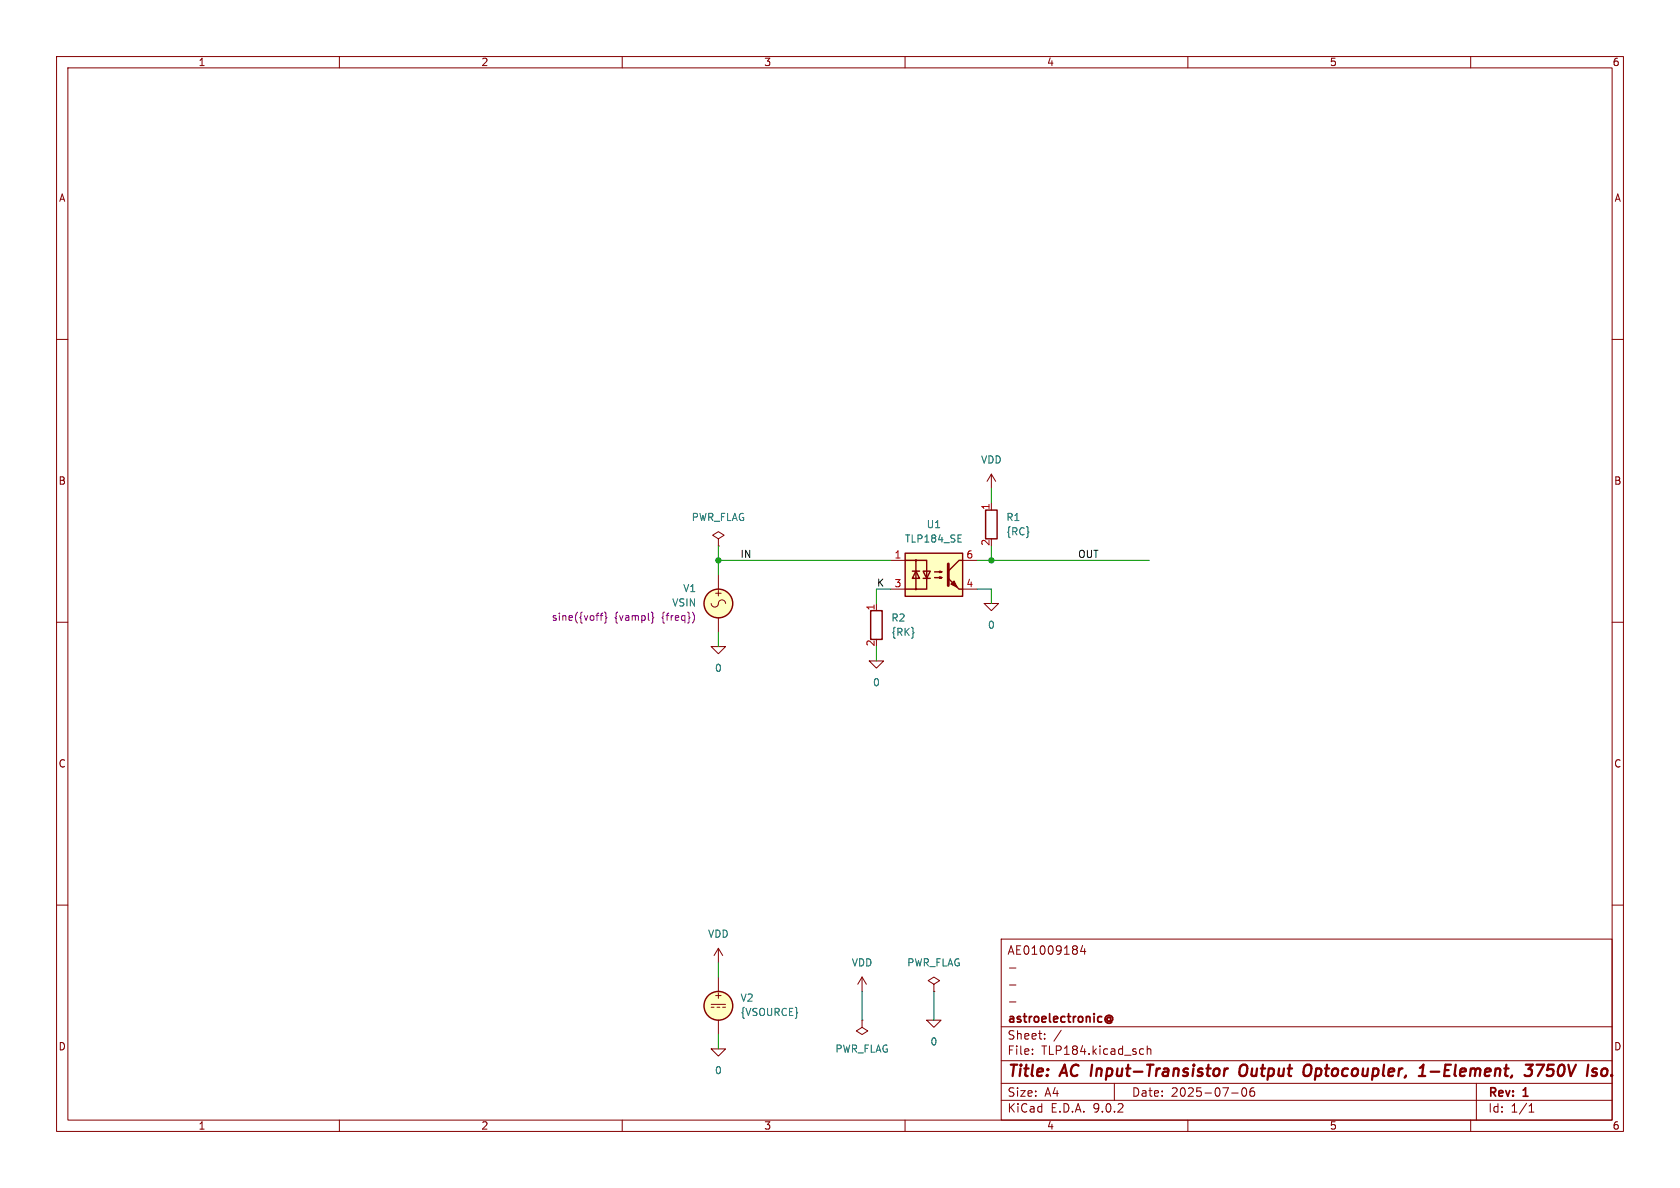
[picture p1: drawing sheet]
(kicad_sch
 (version 20250114)
 (generator "eeschema")
 (generator_version "9.0")
 (paper "A4")
 (title_block
  (title "AC Input-Transistor Output Optocoupler, 1-Element, 3750V Iso.")
  (date "2025-07-06")
  (rev "1")
  (company "astroelectronic@")
  (comment 1 "-")
  (comment 2 "-")
  (comment 3 "-")
  (comment 4 "AE01009184"))
 (lib_symbols
  (symbol "TLP182:0"
   (power)
   (pin_names
    (offset 0)) (exclude_from_sim no) (in_bom yes) (on_board yes)
   (property "Reference" "#GND" (at 0 -2.54 0) (effects (font (size 1.27 1.27)) (hide yes)))
   (property "Value" "0" (at 0 -1.778 0) (effects (font (size 1.27 1.27))))
   (property "Footprint" "" (at 0 0 0) (effects (font (size 1.27 1.27)) (hide yes)))
   (property "Datasheet" "~" (at 0 0 0) (effects (font (size 1.27 1.27)) (hide yes)))
   (property "Description" "0V reference potential for simulation" (at 0 0 0) (effects (font (size 1.27 1.27)) (hide yes)))
   (symbol "0_0_1"
    (polyline (pts (xy -1.27 0) (xy 0 -1.27) (xy 1.27 0) (xy -1.27 0)) (stroke (width 0) (type default)) (fill (type none))))
   (symbol "0_1_1"
    (pin power_in line (at 0 0 0) (length 0) (hide yes) (name "0" (effects (font (size 1.016 1.016)))) (number "1" (effects (font (size 1.016 1.016))))))
   (embedded_fonts no))
  (symbol "TLP182:PWR_FLAG"
   (power)
   (pin_numbers (hide yes))
   (pin_names
    (offset 0) (hide yes)) (exclude_from_sim no) (in_bom yes) (on_board yes)
   (property "Reference" "#FLG" (at 0 1.905 0) (effects (font (size 1.27 1.27)) (hide yes)))
   (property "Value" "PWR_FLAG" (at 0 3.81 0) (effects (font (size 1.27 1.27))))
   (property "Footprint" "" (at 0 0 0) (effects (font (size 1.27 1.27)) (hide yes)))
   (property "Datasheet" "~" (at 0 0 0) (effects (font (size 1.27 1.27)) (hide yes)))
   (property "Description" "Special symbol for telling ERC where power comes from" (at 0 0 0) (effects (font (size 1.27 1.27)) (hide yes)))
   (symbol "PWR_FLAG_0_0"
    (pin power_out line (at 0 0 90) (length 0) (name "pwr" (effects (font (size 1.27 1.27)))) (number "1" (effects (font (size 1.27 1.27))))))
   (symbol "PWR_FLAG_0_1"
    (polyline (pts (xy 0 0) (xy 0 1.27) (xy -1.016 1.905) (xy 0 2.54) (xy 1.016 1.905) (xy 0 1.27)) (stroke (width 0) (type default)) (fill (type none))))
   (embedded_fonts no))
  (symbol "TLP182:R"
   (pin_names
    (offset 0) (hide yes)) (exclude_from_sim no) (in_bom yes) (on_board yes)
   (property "Reference" "R" (at 2.032 0 90) (effects (font (size 1.27 1.27))))
   (property "Value" "R" (at 0 0 90) (effects (font (size 1.27 1.27))))
   (property "Footprint" "" (at -1.778 0 90) (effects (font (size 1.27 1.27)) (hide yes)))
   (property "Datasheet" "~" (at 0 0 0) (effects (font (size 1.27 1.27)) (hide yes)))
   (property "Description" "Resistor" (at 0 0 0) (effects (font (size 1.27 1.27)) (hide yes)))
   (symbol "R_0_1"
    (rectangle (start -1.016 -2.54) (end 1.016 2.54) (stroke (width 0.254) (type default)) (fill (type none))))
   (symbol "R_1_1"
    (pin passive line (at 0 3.81 270) (length 1.27) (name "~" (effects (font (size 1.27 1.27)))) (number "1" (effects (font (size 1.27 1.27)))))
    (pin passive line (at 0 -3.81 90) (length 1.27) (name "~" (effects (font (size 1.27 1.27)))) (number "2" (effects (font (size 1.27 1.27))))))
   (embedded_fonts no))
  (symbol "TLP182:VDC"
   (pin_numbers (hide yes))
   (pin_names
    (offset 0.0254)) (exclude_from_sim no) (in_bom yes) (on_board yes)
   (property "Reference" "V" (at 2.54 2.54 0) (effects (font (size 1.27 1.27)) (justify left)))
   (property "Value" "1" (at 2.54 0 0) (effects (font (size 1.27 1.27)) (justify left)))
   (property "Footprint" "" (at 0 0 0) (effects (font (size 1.27 1.27)) (hide yes)))
   (property "Datasheet" "~" (at 0 0 0) (effects (font (size 1.27 1.27)) (hide yes)))
   (property "Description" "Voltage source, DC" (at 0 0 0) (effects (font (size 1.27 1.27)) (hide yes)))
   (property "Sim.Pins" "1=+ 2=-" (at 0 0 0) (effects (font (size 1.27 1.27)) (hide yes)))
   (property "Sim.Type" "DC" (at 0 0 0) (effects (font (size 1.27 1.27)) (hide yes)))
   (property "Sim.Device" "V" (at 0 0 0) (effects (font (size 1.27 1.27)) (justify left) (hide yes)))
   (property "Spice_Netlist_Enabled" "Y" (at 0 0 0) (effects (font (size 1.27 1.27)) (justify left) (hide yes)))
   (symbol "VDC_0_0"
    (polyline (pts (xy -1.27 0.254) (xy 1.27 0.254)) (stroke (width 0) (type default)) (fill (type none)))
    (polyline (pts (xy -0.762 -0.254) (xy -1.27 -0.254)) (stroke (width 0) (type default)) (fill (type none)))
    (polyline (pts (xy 0.254 -0.254) (xy -0.254 -0.254)) (stroke (width 0) (type default)) (fill (type none)))
    (polyline (pts (xy 1.27 -0.254) (xy 0.762 -0.254)) (stroke (width 0) (type default)) (fill (type none)))
    (text "+" (at 0 1.905 0) (effects (font (size 1.27 1.27)))))
   (symbol "VDC_0_1"
    (circle (center 0 0) (radius 2.54) (stroke (width 0.254) (type default)) (fill (type background))))
   (symbol "VDC_1_1"
    (pin passive line (at 0 5.08 270) (length 2.54) (name "~" (effects (font (size 1.27 1.27)))) (number "1" (effects (font (size 1.27 1.27)))))
    (pin passive line (at 0 -5.08 90) (length 2.54) (name "~" (effects (font (size 1.27 1.27)))) (number "2" (effects (font (size 1.27 1.27))))))
   (embedded_fonts no))
  (symbol "TLP182:VDD"
   (power)
   (pin_names
    (offset 0)) (exclude_from_sim no) (in_bom yes) (on_board yes)
   (property "Reference" "#PWR" (at 0 -3.81 0) (effects (font (size 1.27 1.27)) (hide yes)))
   (property "Value" "VDD" (at 0 3.81 0) (effects (font (size 1.27 1.27))))
   (property "Footprint" "" (at 0 0 0) (effects (font (size 1.27 1.27)) (hide yes)))
   (property "Datasheet" "" (at 0 0 0) (effects (font (size 1.27 1.27)) (hide yes)))
   (property "Description" "Power symbol creates a global label with name \"VDD\"" (at 0 0 0) (effects (font (size 1.27 1.27)) (hide yes)))
   (symbol "VDD_0_1"
    (polyline (pts (xy -0.762 1.27) (xy 0 2.54)) (stroke (width 0) (type default)) (fill (type none)))
    (polyline (pts (xy 0 2.54) (xy 0.762 1.27)) (stroke (width 0) (type default)) (fill (type none)))
    (polyline (pts (xy 0 0) (xy 0 2.54)) (stroke (width 0) (type default)) (fill (type none))))
   (symbol "VDD_1_1"
    (pin power_in line (at 0 0 90) (length 0) (hide yes) (name "VDD" (effects (font (size 1.27 1.27)))) (number "1" (effects (font (size 1.27 1.27))))))
   (embedded_fonts no))
  (symbol "TLP182:VSIN"
   (pin_numbers (hide yes))
   (pin_names
    (offset 0.0254)) (exclude_from_sim no) (in_bom yes) (on_board yes)
   (property "Reference" "V" (at 2.54 2.54 0) (effects (font (size 1.27 1.27)) (justify left)))
   (property "Value" "VSIN" (at 2.54 0 0) (effects (font (size 1.27 1.27)) (justify left)))
   (property "Footprint" "" (at 0 0 0) (effects (font (size 1.27 1.27)) (hide yes)))
   (property "Datasheet" "https://ngspice.sourceforge.io/docs/ngspice-html-manual/manual.xhtml#sec_Independent_Sources_for" (at 0 0 0) (effects (font (size 1.27 1.27)) (hide yes)))
   (property "Description" "Voltage source, sinusoidal" (at 0 0 0) (effects (font (size 1.27 1.27)) (hide yes)))
   (property "Sim.Pins" "1=+ 2=-" (at 0 0 0) (effects (font (size 1.27 1.27)) (hide yes)))
   (property "Sim.Params" "dc=0 ampl=1 f=1k ac=1" (at 2.54 -2.54 0) (effects (font (size 1.27 1.27)) (justify left)))
   (property "Sim.Type" "SIN" (at 0 0 0) (effects (font (size 1.27 1.27)) (hide yes)))
   (property "Sim.Device" "V" (at 0 0 0) (effects (font (size 1.27 1.27)) (justify left) (hide yes)))
   (symbol "VSIN_0_0"
    (arc (start -1.27 0) (mid -0.635 0.6323) (end 0 0) (stroke (width 0) (type default)) (fill (type none)))
    (arc (start 1.27 0) (mid 0.635 -0.6323) (end 0 0) (stroke (width 0) (type default)) (fill (type none)))
    (text "+" (at 0 1.905 0) (effects (font (size 1.27 1.27)))))
   (symbol "VSIN_0_1"
    (circle (center 0 0) (radius 2.54) (stroke (width 0.254) (type default)) (fill (type background))))
   (symbol "VSIN_1_1"
    (pin passive line (at 0 5.08 270) (length 2.54) (name "~" (effects (font (size 1.27 1.27)))) (number "1" (effects (font (size 1.27 1.27)))))
    (pin passive line (at 0 -5.08 90) (length 2.54) (name "~" (effects (font (size 1.27 1.27)))) (number "2" (effects (font (size 1.27 1.27))))))
   (embedded_fonts no))
  (symbol "TLP184:TLP184" (exclude_from_sim no) (in_bom yes) (on_board yes)
   (property "Reference" "U" (at -5.08 5.08 0) (effects (font (size 1.27 1.27)) (justify left)))
   (property "Value" "TLP184" (at -5.08 -5.08 0) (effects (font (size 1.27 1.27)) (justify left)))
   (property "Footprint" "" (at 0 -7.62 0) (effects (font (size 1.27 1.27)) (hide yes)))
   (property "Datasheet" "~" (at 1.27 0 0) (effects (font (size 1.27 1.27)) (justify left) (hide yes)))
   (property "Description" "" (at 0 0 0) (effects (font (size 1.27 1.27)) (hide yes)))
   (symbol "TLP184_0_1"
    (rectangle (start -5.08 3.81) (end 5.08 -3.81) (stroke (width 0.254) (type default)) (fill (type background)))
    (polyline (pts (xy -5.08 2.54) (xy -3.175 2.54) (xy -3.175 -2.54) (xy -5.08 -2.54)) (stroke (width 0.254) (type default)) (fill (type none)))
    (polyline (pts (xy -3.81 0.635) (xy -2.54 0.635)) (stroke (width 0.254) (type default)) (fill (type none)))
    (circle (center -3.175 2.54) (radius 0.127) (stroke (width 0) (type default)) (fill (type none)))
    (polyline (pts (xy -3.175 0.635) (xy -3.81 -0.635) (xy -2.54 -0.635) (xy -3.175 0.635)) (stroke (width 0.254) (type default)) (fill (type none)))
    (circle (center -3.175 -2.54) (radius 0.127) (stroke (width 0) (type default)) (fill (type none)))
    (polyline (pts (xy -3.175 -2.54) (xy -1.27 -2.54) (xy -1.27 2.54) (xy -3.175 2.54)) (stroke (width 0.254) (type default)) (fill (type none)))
    (polyline (pts (xy -1.905 -0.635) (xy -0.635 -0.635)) (stroke (width 0.254) (type default)) (fill (type none)))
    (polyline (pts (xy -1.27 -0.635) (xy -1.905 0.635) (xy -0.635 0.635) (xy -1.27 -0.635)) (stroke (width 0.254) (type default)) (fill (type none)))
    (polyline (pts (xy 0.127 0.508) (xy 1.397 0.508) (xy 1.016 0.381) (xy 1.016 0.635) (xy 1.397 0.508)) (stroke (width 0.254) (type default)) (fill (type none)))
    (polyline (pts (xy 0.127 -0.508) (xy 1.397 -0.508) (xy 1.016 -0.635) (xy 1.016 -0.381) (xy 1.397 -0.508)) (stroke (width 0.254) (type default)) (fill (type none)))
    (polyline (pts (xy 2.54 1.905) (xy 2.54 -1.905) (xy 2.54 -1.905)) (stroke (width 0.508) (type default)) (fill (type none)))
    (polyline (pts (xy 3.048 -1.651) (xy 3.556 -1.143) (xy 4.064 -2.159) (xy 3.048 -1.651) (xy 3.048 -1.651)) (stroke (width 0.254) (type default)) (fill (type outline)))
    (polyline (pts (xy 5.08 2.54) (xy 4.445 2.54) (xy 2.54 0.635)) (stroke (width 0.254) (type default)) (fill (type none)))
    (polyline (pts (xy 5.08 -2.54) (xy 4.445 -2.54) (xy 2.54 -0.635)) (stroke (width 0.254) (type default)) (fill (type none))))
   (symbol "TLP184_1_1"
    (pin passive line (at -7.62 2.54 0) (length 2.54) (name "~" (effects (font (size 1.27 1.27)))) (number "1" (effects (font (size 1.27 1.27)))))
    (pin passive line (at -7.62 -2.54 0) (length 2.54) (name "~" (effects (font (size 1.27 1.27)))) (number "3" (effects (font (size 1.27 1.27)))))
    (pin passive line (at 7.62 2.54 180) (length 2.54) (name "~" (effects (font (size 1.27 1.27)))) (number "6" (effects (font (size 1.27 1.27)))))
    (pin passive line (at 7.62 -2.54 180) (length 2.54) (name "~" (effects (font (size 1.27 1.27)))) (number "4" (effects (font (size 1.27 1.27))))))
   (embedded_fonts no)))
 (junction
  (at 175.26 99.06)
  (diameter 0)
  (color 0 0 0 0))
 (junction
  (at 127 99.06)
  (diameter 0)
  (color 0 0 0 0))
 (wire
  (pts (xy 152.4 175.26) (xy 152.4 180.34))
  (stroke (width 0) (type default)))
 (wire
  (pts (xy 154.94 104.14) (xy 154.94 106.68))
  (stroke (width 0) (type default)))
 (wire
  (pts (xy 157.48 104.14) (xy 154.94 104.14))
  (stroke (width 0) (type default)))
 (wire
  (pts (xy 127 170.18) (xy 127 172.72))
  (stroke (width 0) (type default)))
 (wire
  (pts (xy 127 182.88) (xy 127 185.42))
  (stroke (width 0) (type default)))
 (wire
  (pts (xy 172.72 104.14) (xy 175.26 104.14))
  (stroke (width 0) (type default)))
 (wire
  (pts (xy 127 114.3) (xy 127 111.76))
  (stroke (width 0) (type default)))
 (wire
  (pts (xy 175.26 86.36) (xy 175.26 88.9))
  (stroke (width 0) (type default)))
 (wire
  (pts (xy 175.26 104.14) (xy 175.26 106.68))
  (stroke (width 0) (type default)))
 (wire
  (pts (xy 175.26 99.06) (xy 203.2 99.06))
  (stroke (width 0) (type default)))
 (wire
  (pts (xy 154.94 114.3) (xy 154.94 116.84))
  (stroke (width 0) (type default)))
 (wire
  (pts (xy 165.1 175.26) (xy 165.1 180.34))
  (stroke (width 0) (type default)))
 (wire
  (pts (xy 127 99.06) (xy 157.48 99.06))
  (stroke (width 0) (type default)))
 (wire
  (pts (xy 175.26 96.52) (xy 175.26 99.06))
  (stroke (width 0) (type default)))
 (wire
  (pts (xy 127 99.06) (xy 127 101.6))
  (stroke (width 0) (type default)))
 (wire
  (pts (xy 172.72 99.06) (xy 175.26 99.06))
  (stroke (width 0) (type default)))
 (wire
  (pts (xy 127 96.52) (xy 127 99.06))
  (stroke (width 0) (type default)))
 (label "K"
  (at 154.94 104.14 0)
  (effects (font (size 1.27 1.27)) (justify left bottom)))
 (label "OUT"
  (at 190.5 99.06 0)
  (effects (font (size 1.27 1.27)) (justify left bottom)))
 (label "IN"
  (at 130.81 99.06 0)
  (effects (font (size 1.27 1.27)) (justify left bottom)))
 (symbol
  (lib_id "TLP182:VDD")
  (at 152.4 175.26 0)
  (unit 1)
  (exclude_from_sim no)
  (in_bom yes)
  (on_board yes)
  (dnp no)
  (fields_autoplaced yes)
  (property "Reference" "#PWR03" (at 152.4 179.07 0) (effects (font (size 1.27 1.27)) (hide yes)))
  (property "Value" "VDD" (at 152.4 170.18 0) (effects (font (size 1.27 1.27))))
  (property "Footprint" "" (at 152.4 175.26 0) (effects (font (size 1.27 1.27)) (hide yes)))
  (property "Datasheet" "" (at 152.4 175.26 0) (effects (font (size 1.27 1.27)) (hide yes)))
  (property "Description" "Power symbol creates a global label with name \"VDD\"" (at 152.4 175.26 0) (effects (font (size 1.27 1.27)) (hide yes)))
  (pin "1"))
 (symbol
  (lib_id "TLP182:VDD")
  (at 175.26 86.36 0)
  (unit 1)
  (exclude_from_sim no)
  (in_bom yes)
  (on_board yes)
  (dnp no)
  (fields_autoplaced yes)
  (property "Reference" "#PWR01" (at 175.26 90.17 0) (effects (font (size 1.27 1.27)) (hide yes)))
  (property "Value" "VDD" (at 175.26 81.28 0) (effects (font (size 1.27 1.27))))
  (property "Footprint" "" (at 175.26 86.36 0) (effects (font (size 1.27 1.27)) (hide yes)))
  (property "Datasheet" "" (at 175.26 86.36 0) (effects (font (size 1.27 1.27)) (hide yes)))
  (property "Description" "Power symbol creates a global label with name \"VDD\"" (at 175.26 86.36 0) (effects (font (size 1.27 1.27)) (hide yes)))
  (pin "1"))
 (symbol
  (lib_id "TLP182:0")
  (at 175.26 106.68 0)
  (unit 1)
  (exclude_from_sim no)
  (in_bom yes)
  (on_board yes)
  (dnp no)
  (fields_autoplaced yes)
  (property "Reference" "#GND01" (at 175.26 109.22 0) (effects (font (size 1.27 1.27)) (hide yes)))
  (property "Value" "0" (at 175.26 110.49 0) (effects (font (size 1.27 1.27))))
  (property "Footprint" "" (at 175.26 106.68 0) (effects (font (size 1.27 1.27)) (hide yes)))
  (property "Datasheet" "~" (at 175.26 106.68 0) (effects (font (size 1.27 1.27)) (hide yes)))
  (property "Description" "0V reference potential for simulation" (at 175.26 106.68 0) (effects (font (size 1.27 1.27)) (hide yes)))
  (pin "1"))
 (symbol
  (lib_id "TLP182:PWR_FLAG")
  (at 127 96.52 0)
  (unit 1)
  (exclude_from_sim no)
  (in_bom yes)
  (on_board yes)
  (dnp no)
  (fields_autoplaced yes)
  (property "Reference" "#FLG03" (at 127 94.615 0) (effects (font (size 1.27 1.27)) (hide yes)))
  (property "Value" "PWR_FLAG" (at 127 91.44 0) (effects (font (size 1.27 1.27))))
  (property "Footprint" "" (at 127 96.52 0) (effects (font (size 1.27 1.27)) (hide yes)))
  (property "Datasheet" "~" (at 127 96.52 0) (effects (font (size 1.27 1.27)) (hide yes)))
  (property "Description" "Special symbol for telling ERC where power comes from" (at 127 96.52 0) (effects (font (size 1.27 1.27)) (hide yes)))
  (pin "1"))
 (symbol
  (lib_id "TLP182:VDC")
  (at 127 177.8 0)
  (unit 1)
  (exclude_from_sim no)
  (in_bom yes)
  (on_board yes)
  (dnp no)
  (fields_autoplaced yes)
  (property "Reference" "V2" (at 130.81 176.4001 0) (effects (font (size 1.27 1.27)) (justify left)))
  (property "Value" "{VSOURCE}" (at 130.81 178.9401 0) (effects (font (size 1.27 1.27)) (justify left)))
  (property "Footprint" "" (at 127 177.8 0) (effects (font (size 1.27 1.27)) (hide yes)))
  (property "Datasheet" "~" (at 127 177.8 0) (effects (font (size 1.27 1.27)) (hide yes)))
  (property "Description" "Voltage source, DC" (at 127 177.8 0) (effects (font (size 1.27 1.27)) (hide yes)))
  (property "Sim.Pins" "1=+ 2=-" (at 127 177.8 0) (effects (font (size 1.27 1.27)) (hide yes)))
  (property "Sim.Type" "DC" (at 127 177.8 0) (effects (font (size 1.27 1.27)) (hide yes)))
  (property "Sim.Device" "V" (at 127 177.8 0) (effects (font (size 1.27 1.27)) (justify left) (hide yes)))
  (pin "2")
  (pin "1"))
 (symbol
  (lib_id "TLP182:PWR_FLAG")
  (at 152.4 180.34 180)
  (unit 1)
  (exclude_from_sim no)
  (in_bom yes)
  (on_board yes)
  (dnp no)
  (fields_autoplaced yes)
  (property "Reference" "#FLG01" (at 152.4 182.245 0) (effects (font (size 1.27 1.27)) (hide yes)))
  (property "Value" "PWR_FLAG" (at 152.4 185.42 0) (effects (font (size 1.27 1.27))))
  (property "Footprint" "" (at 152.4 180.34 0) (effects (font (size 1.27 1.27)) (hide yes)))
  (property "Datasheet" "~" (at 152.4 180.34 0) (effects (font (size 1.27 1.27)) (hide yes)))
  (property "Description" "Special symbol for telling ERC where power comes from" (at 152.4 180.34 0) (effects (font (size 1.27 1.27)) (hide yes)))
  (pin "1"))
 (symbol
  (lib_id "TLP182:0")
  (at 165.1 180.34 0)
  (unit 1)
  (exclude_from_sim no)
  (in_bom yes)
  (on_board yes)
  (dnp no)
  (fields_autoplaced yes)
  (property "Reference" "#GND03" (at 165.1 182.88 0) (effects (font (size 1.27 1.27)) (hide yes)))
  (property "Value" "0" (at 165.1 184.15 0) (effects (font (size 1.27 1.27))))
  (property "Footprint" "" (at 165.1 180.34 0) (effects (font (size 1.27 1.27)) (hide yes)))
  (property "Datasheet" "~" (at 165.1 180.34 0) (effects (font (size 1.27 1.27)) (hide yes)))
  (property "Description" "0V reference potential for simulation" (at 165.1 180.34 0) (effects (font (size 1.27 1.27)) (hide yes)))
  (pin "1"))
 (symbol
  (lib_id "TLP184:TLP184")
  (at 165.1 101.6 0)
  (unit 1)
  (exclude_from_sim no)
  (in_bom yes)
  (on_board yes)
  (dnp no)
  (fields_autoplaced yes)
  (property "Reference" "U1" (at 165.1 92.71 0) (effects (font (size 1.27 1.27))))
  (property "Value" "TLP184_SE" (at 165.1 95.25 0) (effects (font (size 1.27 1.27))))
  (property "Footprint" "" (at 165.1 109.22 0) (effects (font (size 1.27 1.27)) (hide yes)))
  (property "Datasheet" "~" (at 166.37 101.6 0) (effects (font (size 1.27 1.27)) (justify left) (hide yes)))
  (property "Description" "" (at 165.1 101.6 0) (effects (font (size 1.27 1.27)) (hide yes)))
  (property "Sim.Library" "TLP184_SE.mod" (at 165.1 101.6 0) (effects (font (size 1.27 1.27)) (hide yes)))
  (pin "3")
  (pin "6")
  (pin "1")
  (pin "4"))
 (symbol
  (lib_id "TLP182:VDD")
  (at 127 170.18 0)
  (unit 1)
  (exclude_from_sim no)
  (in_bom yes)
  (on_board yes)
  (dnp no)
  (fields_autoplaced yes)
  (property "Reference" "#PWR02" (at 127 173.99 0) (effects (font (size 1.27 1.27)) (hide yes)))
  (property "Value" "VDD" (at 127 165.1 0) (effects (font (size 1.27 1.27))))
  (property "Footprint" "" (at 127 170.18 0) (effects (font (size 1.27 1.27)) (hide yes)))
  (property "Datasheet" "" (at 127 170.18 0) (effects (font (size 1.27 1.27)) (hide yes)))
  (property "Description" "Power symbol creates a global label with name \"VDD\"" (at 127 170.18 0) (effects (font (size 1.27 1.27)) (hide yes)))
  (pin "1"))
 (symbol
  (lib_id "TLP182:0")
  (at 127 185.42 0)
  (unit 1)
  (exclude_from_sim no)
  (in_bom yes)
  (on_board yes)
  (dnp no)
  (fields_autoplaced yes)
  (property "Reference" "#GND02" (at 127 187.96 0) (effects (font (size 1.27 1.27)) (hide yes)))
  (property "Value" "0" (at 127 189.23 0) (effects (font (size 1.27 1.27))))
  (property "Footprint" "" (at 127 185.42 0) (effects (font (size 1.27 1.27)) (hide yes)))
  (property "Datasheet" "~" (at 127 185.42 0) (effects (font (size 1.27 1.27)) (hide yes)))
  (property "Description" "0V reference potential for simulation" (at 127 185.42 0) (effects (font (size 1.27 1.27)) (hide yes)))
  (pin "1"))
 (symbol
  (lib_id "TLP182:R")
  (at 154.94 110.49 0)
  (unit 1)
  (exclude_from_sim no)
  (in_bom yes)
  (on_board yes)
  (dnp no)
  (fields_autoplaced yes)
  (property "Reference" "R2" (at 157.48 109.2199 0) (effects (font (size 1.27 1.27)) (justify left)))
  (property "Value" "{RK}" (at 157.48 111.7599 0) (effects (font (size 1.27 1.27)) (justify left)))
  (property "Footprint" "" (at 153.162 110.49 90) (effects (font (size 1.27 1.27)) (hide yes)))
  (property "Datasheet" "~" (at 154.94 110.49 0) (effects (font (size 1.27 1.27)) (hide yes)))
  (property "Description" "Resistor" (at 154.94 110.49 0) (effects (font (size 1.27 1.27)) (hide yes)))
  (pin "2")
  (pin "1"))
 (symbol
  (lib_id "TLP182:0")
  (at 154.94 116.84 0)
  (unit 1)
  (exclude_from_sim no)
  (in_bom yes)
  (on_board yes)
  (dnp no)
  (fields_autoplaced yes)
  (property "Reference" "#GND05" (at 154.94 119.38 0) (effects (font (size 1.27 1.27)) (hide yes)))
  (property "Value" "0" (at 154.94 120.65 0) (effects (font (size 1.27 1.27))))
  (property "Footprint" "" (at 154.94 116.84 0) (effects (font (size 1.27 1.27)) (hide yes)))
  (property "Datasheet" "~" (at 154.94 116.84 0) (effects (font (size 1.27 1.27)) (hide yes)))
  (property "Description" "0V reference potential for simulation" (at 154.94 116.84 0) (effects (font (size 1.27 1.27)) (hide yes)))
  (pin "1"))
 (symbol
  (lib_id "TLP182:R")
  (at 175.26 92.71 0)
  (unit 1)
  (exclude_from_sim no)
  (in_bom yes)
  (on_board yes)
  (dnp no)
  (fields_autoplaced yes)
  (property "Reference" "R1" (at 177.8 91.4399 0) (effects (font (size 1.27 1.27)) (justify left)))
  (property "Value" "{RC}" (at 177.8 93.9799 0) (effects (font (size 1.27 1.27)) (justify left)))
  (property "Footprint" "" (at 173.482 92.71 90) (effects (font (size 1.27 1.27)) (hide yes)))
  (property "Datasheet" "~" (at 175.26 92.71 0) (effects (font (size 1.27 1.27)) (hide yes)))
  (property "Description" "Resistor" (at 175.26 92.71 0) (effects (font (size 1.27 1.27)) (hide yes)))
  (pin "2")
  (pin "1"))
 (symbol
  (lib_id "TLP182:PWR_FLAG")
  (at 165.1 175.26 0)
  (unit 1)
  (exclude_from_sim no)
  (in_bom yes)
  (on_board yes)
  (dnp no)
  (fields_autoplaced yes)
  (property "Reference" "#FLG02" (at 165.1 173.355 0) (effects (font (size 1.27 1.27)) (hide yes)))
  (property "Value" "PWR_FLAG" (at 165.1 170.18 0) (effects (font (size 1.27 1.27))))
  (property "Footprint" "" (at 165.1 175.26 0) (effects (font (size 1.27 1.27)) (hide yes)))
  (property "Datasheet" "~" (at 165.1 175.26 0) (effects (font (size 1.27 1.27)) (hide yes)))
  (property "Description" "Special symbol for telling ERC where power comes from" (at 165.1 175.26 0) (effects (font (size 1.27 1.27)) (hide yes)))
  (pin "1"))
 (symbol
  (lib_id "TLP182:0")
  (at 127 114.3 0)
  (unit 1)
  (exclude_from_sim no)
  (in_bom yes)
  (on_board yes)
  (dnp no)
  (fields_autoplaced yes)
  (property "Reference" "#GND04" (at 127 116.84 0) (effects (font (size 1.27 1.27)) (hide yes)))
  (property "Value" "0" (at 127 118.11 0) (effects (font (size 1.27 1.27))))
  (property "Footprint" "" (at 127 114.3 0) (effects (font (size 1.27 1.27)) (hide yes)))
  (property "Datasheet" "~" (at 127 114.3 0) (effects (font (size 1.27 1.27)) (hide yes)))
  (property "Description" "0V reference potential for simulation" (at 127 114.3 0) (effects (font (size 1.27 1.27)) (hide yes)))
  (pin "1"))
 (symbol
  (lib_id "TLP182:VSIN")
  (at 127 106.68 0)
  (mirror y)
  (unit 1)
  (exclude_from_sim no)
  (in_bom yes)
  (on_board yes)
  (dnp no)
  (property "Reference" "V1" (at 123.19 104.0101 0) (effects (font (size 1.27 1.27)) (justify left)))
  (property "Value" "VSIN" (at 123.19 106.5501 0) (effects (font (size 1.27 1.27)) (justify left)))
  (property "Footprint" "" (at 127 106.68 0) (effects (font (size 1.27 1.27)) (hide yes)))
  (property "Datasheet" "https://ngspice.sourceforge.io/docs/ngspice-html-manual/manual.xhtml#sec_Independent_Sources_for" (at 127 106.68 0) (effects (font (size 1.27 1.27)) (hide yes)))
  (property "Description" "Voltage source, sinusoidal" (at 127 106.68 0) (effects (font (size 1.27 1.27)) (hide yes)))
  (property "Sim.Pins" "1=+ 2=-" (at 127 106.68 0) (effects (font (size 1.27 1.27)) (hide yes)))
  (property "Sim.Params" "sine({voff} {vampl} {freq})" (at 123.19 109.0901 0) (effects (font (size 1.27 1.27)) (justify left)))
  (property "Sim.Type" "SIN" (at 127 106.68 0) (effects (font (size 1.27 1.27)) (hide yes)))
  (property "Sim.Device" "V" (at 127 106.68 0) (effects (font (size 1.27 1.27)) (justify left) (hide yes)))
  (pin "1")
  (pin "2"))
 (sheet_instances
  (path ""
   (page "1")))
 (embedded_fonts no))
